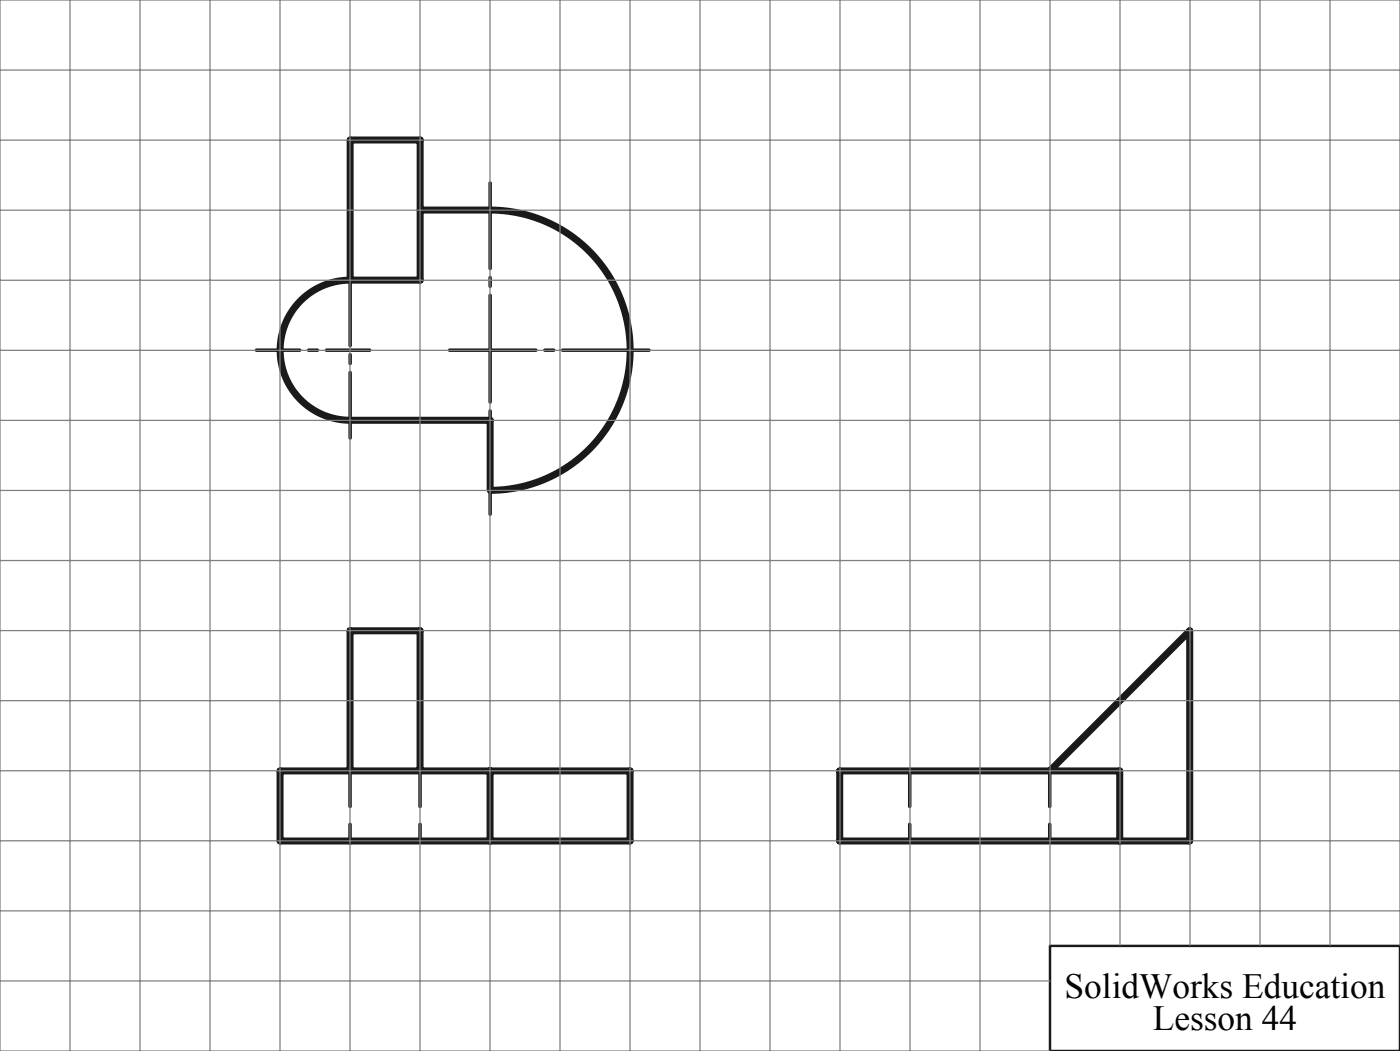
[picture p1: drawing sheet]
<svg xmlns="http://www.w3.org/2000/svg" width="200mm" height="150mm" viewBox="0 0 200 150" stroke-linecap="round" stroke-linejoin="round" font-family="sans-serif">
<path d="M50 40a10 10 0 0 0-10 10 10 10 0 0 0 10 10M70 30a20 20 0 0 1 20 20 20 20 0 0 1-20 20" fill="none" stroke="#191924" stroke-width="1" stroke-linecap="butt"/>
<path d="M150 135h50v15h-50z" fill="none" stroke="#191924" stroke-width=".35"/>
<path d="M70 73.4v-47.3" fill="none" stroke="#191924" stroke-width=".5" stroke-dasharray="15.2 1.3 1.3 1.3" stroke-dashoffset="3"/>
<path d="M92.7 50h-28.5" fill="none" stroke="#191924" stroke-width=".5" stroke-dasharray="15.2 1.3 1.3 1.3" stroke-dashoffset="2.9"/>
<path d="M50 40v22.5" fill="none" stroke="#191924" stroke-width=".5" stroke-dasharray="15.2 1.3 1.3 1.3" stroke-dashoffset="5.9"/>
<path d="M36.6 50h16.2" fill="none" stroke="#191924" stroke-width=".5" stroke-dasharray="15.2 1.3 1.3 1.3" stroke-dashoffset="9"/>
<path d="M50 110v10M60 110v10M130 110v10M150 110v10" fill="none" stroke="#191924" stroke-width=".5" stroke-dasharray="5.1 2.5"/>
<path d="M50 20h10v20h-10zM60 30h10M50 60h20v10M40 110h50v10h-50zM50 110v-20h10v20M70 110v10M150 110l20-20v30h-50v-10h40v10" fill="none" stroke="#191924" stroke-width="1"/>
<g fill="none" stroke="#808080" stroke-width=".18">
<path d="M0 10h200M10 0v150M20 0v150M30 0v150M40 0v150M50 0v150M60 0v150M70 0v150M80 0v150M90 0v150M100 0v150M110 0v150"/>
<path d="M120 0v150M130 0v150M140 0v150M150 0v134.9M160 0v134.9M170 0v134.9M180 0v134.9M190 0v134.9M0 30h200M0 20h200M0 50h200M0 40h200"/>
<path d="M0 70h200M0 60h200M0 90h200M0 80h200M0 110h200M0 100h200M0 130h200M0 120h200M200 134.9v-134.9h-200v150h150M0 140h150"/>
</g>
<g font-size="5">
<text x="152.1" y="142.4">SolidWorks Education</text>
<text x="164.7" y="147">Lesson 44</text>
</g>
</svg>
